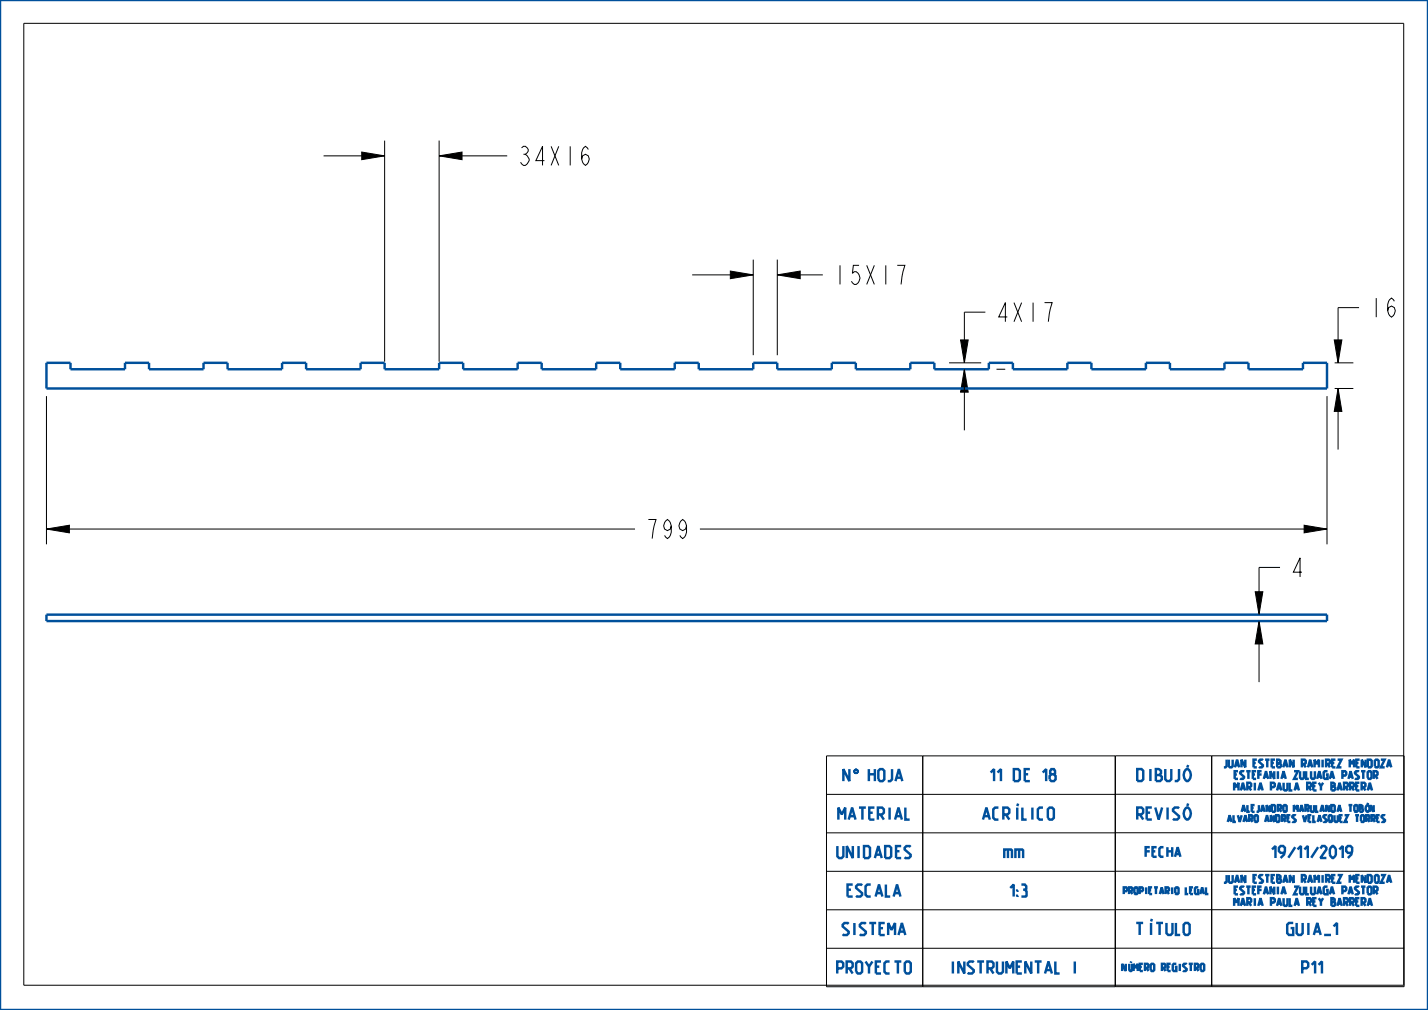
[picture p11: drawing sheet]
<svg xmlns="http://www.w3.org/2000/svg" width="297mm" height="210mm" viewBox="0 0 297 210" stroke-linecap="round" stroke-linejoin="round" font-family="sans-serif">
<path d="M75.2 31.6l4.8 .8-4.8 .8zM91.3 32.4l4.8-.8v1.6zM151.9 56.4l4.8 .8-4.8 .7zM161.7 57.2l4.7-.8v1.5zM199.8 70.7h1.6l-.8 4.7zM200.6 76.8l.8 4.7h-1.6zM277.5 70.7h1.6l-.8 4.7zM278.3 80.8l.8 4.7h-1.6zM9.7 110l4.7-.8v1.6zM271.2 109.2l4.8 .8-4.8 .8zM261.1 123h1.6l-.8 4.8zM261.9 129.1l.8 4.8h-1.6z" fill="#000"/>
<path d="M75.2 31.6l4.8 .8-4.8 .8zM91.3 32.4l4.8-.8v1.6zM151.9 56.4l4.8 .8-4.8 .7zM161.7 57.2l4.7-.8v1.5zM199.8 70.7h1.6l-.8 4.7zM200.6 76.8l.8 4.7h-1.6zM277.5 70.7h1.6l-.8 4.7zM278.3 80.8l.8 4.7h-1.6zM9.7 110l4.7-.8v1.6zM271.2 109.2l4.8 .8-4.8 .8zM261.1 123h1.6l-.8 4.8zM261.9 129.1l.8 4.8h-1.6z" fill="none" stroke="#000" stroke-width=".21"/>
<path d="M177.9 159.9h.3z" fill="#00509b"/>
<path d="M177.9 159.9h.3z" fill="none" stroke="#00509b" stroke-width=".21"/>
<path d="M177.8 160l.4-.1z" fill="#00509b"/>
<path d="M177.8 160l.4-.1z" fill="none" stroke="#00509b" stroke-width=".21"/>
<path d="M177.8 160h.5z" fill="#00509b"/>
<path d="M177.8 160h.5z" fill="none" stroke="#00509b" stroke-width=".21"/>
<path d="M177.7 160.1l.6-.1z" fill="#00509b"/>
<path d="M177.7 160.1l.6-.1z" fill="none" stroke="#00509b" stroke-width=".21"/>
<path d="M177.7 160.1h.7z" fill="#00509b"/>
<path d="M177.7 160.1h.7z" fill="none" stroke="#00509b" stroke-width=".21"/>
<path d="M177.7 160.1h.7z" fill="#00509b"/>
<path d="M177.7 160.1h.7z" fill="none" stroke="#00509b" stroke-width=".21"/>
<path d="M178 160.1h.4z" fill="#00509b"/>
<path d="M178 160.1h.4z" fill="none" stroke="#00509b" stroke-width=".21"/>
<path d="M178.1 160.1h.3z" fill="#00509b"/>
<path d="M178.1 160.1h.3z" fill="none" stroke="#00509b" stroke-width=".21"/>
<path d="M178.2 160.2h.2z" fill="#00509b"/>
<path d="M178.2 160.2h.2z" fill="none" stroke="#00509b" stroke-width=".21"/>
<path d="M178.2 160.2h.2z" fill="#00509b"/>
<path d="M178.2 160.2h.2z" fill="none" stroke="#00509b" stroke-width=".21"/>
<path d="M178.2 160.2h.2z" fill="#00509b"/>
<path d="M178.2 160.2h.2z" fill="none" stroke="#00509b" stroke-width=".21"/>
<path d="M178.3 160.2h.1l.1 .1z" fill="#00509b"/>
<path d="M178.3 160.2h.1l.1 .1z" fill="none" stroke="#00509b" stroke-width=".21"/>
<path d="M178.3 160.2l.2 .1z" fill="#00509b"/>
<path d="M178.3 160.2l.2 .1z" fill="none" stroke="#00509b" stroke-width=".21"/>
<path d="M178.3 160.3h.2z" fill="#00509b"/>
<path d="M178.3 160.3h.2z" fill="none" stroke="#00509b" stroke-width=".21"/>
<path d="M178.3 160.4l.2-.1v.1z" fill="#00509b"/>
<path d="M178.3 160.4l.2-.1v.1z" fill="none" stroke="#00509b" stroke-width=".21"/>
<path d="M178.3 160.4h.2z" fill="#00509b"/>
<path d="M178.3 160.4h.2z" fill="none" stroke="#00509b" stroke-width=".21"/>
<path d="M178.3 160.5l.2-.1v.1z" fill="#00509b"/>
<path d="M178.3 160.5l.2-.1v.1z" fill="none" stroke="#00509b" stroke-width=".21"/>
<path d="M178.3 160.5h.2z" fill="#00509b"/>
<path d="M178.3 160.5h.2z" fill="none" stroke="#00509b" stroke-width=".21"/>
<path d="M178.3 160.5h.2z" fill="#00509b"/>
<path d="M178.3 160.5h.2z" fill="none" stroke="#00509b" stroke-width=".21"/>
<path d="M178.2 160.6l.3-.1z" fill="#00509b"/>
<path d="M178.2 160.6l.3-.1z" fill="none" stroke="#00509b" stroke-width=".21"/>
<path d="M178.2 160.6l.3-.1z" fill="#00509b"/>
<path d="M178.2 160.6l.3-.1z" fill="none" stroke="#00509b" stroke-width=".21"/>
<path d="M178.1 160.7l.3-.1z" fill="#00509b"/>
<path d="M178.1 160.7l.3-.1z" fill="none" stroke="#00509b" stroke-width=".21"/>
<path d="M177.7 160.7l.7-.1z" fill="#00509b"/>
<path d="M177.7 160.7l.7-.1z" fill="none" stroke="#00509b" stroke-width=".21"/>
<path d="M177.7 160.7l.7-.1z" fill="#00509b"/>
<path d="M177.7 160.7l.7-.1z" fill="none" stroke="#00509b" stroke-width=".21"/>
<path d="M177.7 160.7h.7z" fill="#00509b"/>
<path d="M177.7 160.7h.7z" fill="none" stroke="#00509b" stroke-width=".21"/>
<path d="M177.8 160.8l.6-.1z" fill="#00509b"/>
<path d="M177.8 160.8l.6-.1z" fill="none" stroke="#00509b" stroke-width=".21"/>
<path d="M177.8 160.8h.5z" fill="#00509b"/>
<path d="M177.8 160.8h.5z" fill="none" stroke="#00509b" stroke-width=".21"/>
<path d="M177.9 160.8h.4z" fill="#00509b"/>
<path d="M177.9 160.8h.4z" fill="none" stroke="#00509b" stroke-width=".21"/>
<path d="M178 160.8h.3z" fill="#00509b"/>
<path d="M178 160.8h.3z" fill="none" stroke="#00509b" stroke-width=".21"/>
<path d="M0 0h297v210h-297zM9.7 75.4h5v1.4h11.3v-1.4h5v1.4h11.3v-1.4h5v1.4h11.4v-1.4h5v1.4h11.3v-1.4h5v1.4h11.3v-1.4h5v1.4h11.4v-1.4h5v1.4h11.3v-1.4h5v1.4h11.3v-1.4h5v1.4h11.4v-1.4h5v1.4h11.3v-1.4h5v1.4h11.3v-1.4h5v1.4h11.4v-1.4h5v1.4h11.3v-1.4h5v1.4h11.3v-1.4h5v1.4h11.4v-1.4h5v1.4h11.3v-1.4h5v5.4h-266.3zM9.7 127.8h266.3v1.3h-266.3z" fill="none" stroke="#00509b" stroke-width=".51"/>
<g fill="none" stroke="#000" stroke-width=".21">
<path d="M4.9 4.9h287v200h-287zM67.3 32.4h12.7M80 29.2v46M91.3 29.2v46M91.3 32.4h14.2M144 57.2h12.7M156.7 54v19.9M161.7 54v19.9M161.7 57.2h9.4M197.4 75.4h6.7M200.6 76.8v12.7M204.9 64.9h-4.3v10.5"/>
<path d="M207.3 76.8h1.8M277.6 75.4h3.9M282.7 64h-4.4v11.4M9.7 82.4v30.8M276 82.4v30.8M277.6 80.8h3.9M278.3 80.8v12.7M9.7 110h122.4M145.6 110h130.4M266.2 118h-4.3v9.8M261.9 129.1v12.7M171.9 157.2h60v48h-60z"/>
<path d="M191.9 157.2v48M252 157.1v48h-20v-48l60 .1v48h-40v-48M231.9 173.2h-60M231.9 165.2h-60M232 165.1l60 .1M232 173.1l60 .1M231.9 181.2h-60M231.9 189.2h-60M231.9 197.2h-60M232 181.1l60 .1M232 189.1l60 .1M232 197.1l60 .1"/>
</g>
<g font-size="5.2">
<text x="107.5" y="34.4">34X16</text>
<text x="173.1" y="59.1">15X17</text>
<text x="284.6" y="65.9">16</text>
<text x="206.9" y="66.9">4X17</text>
<text x="134.1" y="112">799</text>
<text x="268.2" y="120">4</text>
</g>
<g font-size="3.3" fill="#00509b">
<text x="175.2" y="162.4">N</text>
<text x="180.6" y="162.4">HOJA</text>
<text x="205.1" y="162.4">11 DE 18</text>
<text x="236.1" y="162.4">DIBUJÓ</text>
<text x="174.1" y="170.4">MATERIAL</text>
<text x="204.1" y="170.4">ACRÍLICO</text>
<text x="236.1" y="170.4">REVISÓ</text>
<text x="174.1" y="178.4">UNIDADES</text>
<text x="209" y="178.4">mm</text>
<text x="263.3" y="178.4">19/11/2019</text>
<text x="176" y="186.4">ESCALA</text>
<text x="209" y="186.4">1:3</text>
<text x="175.1" y="194.4">SISTEMA</text>
<text x="236.1" y="194.4">TÍTULO</text>
<text x="267.2" y="194.4">GUIA_1</text>
<text x="174.1" y="202.4">PROYECTO</text>
<text x="197.3" y="202.4">INSTRUMENTAL I</text>
<text x="270.1" y="202.4">P11</text>
</g>
<text font-size="2.6" fill="#00509b" x="238.1" y="178.1">FECHA</text>
<g font-size="2.1" fill="#00509b">
<text x="254.6" y="159.6">JUAN ESTEBAN RAMIREZ MENDOZA</text>
<text x="256.9" y="162">ESTEFANIA ZULUAGA PASTOR</text>
<text x="256.9" y="164.4">MARIA PAULA REY BARRERA</text>
<text x="254.6" y="183.6">JUAN ESTEBAN RAMIREZ MENDOZA</text>
<text x="256.9" y="186">ESTEFANIA ZULUAGA PASTOR</text>
<text x="256.9" y="188.4">MARIA PAULA REY BARRERA</text>
</g>
<text font-size="2" fill="#00509b" x="233.2" y="201.9">NÚMERO REGISTRO</text>
<g font-size="1.8" fill="#00509b">
<text x="255.5" y="170.9">ALVARO ANDRES VELASQUEZ TORRES</text>
<text x="258.4" y="168.8">ALEJANDRO MARULANDA TOBÓN</text>
<text x="233.4" y="185.9">PROPIETARIO LEGAL</text>
</g>
</svg>
